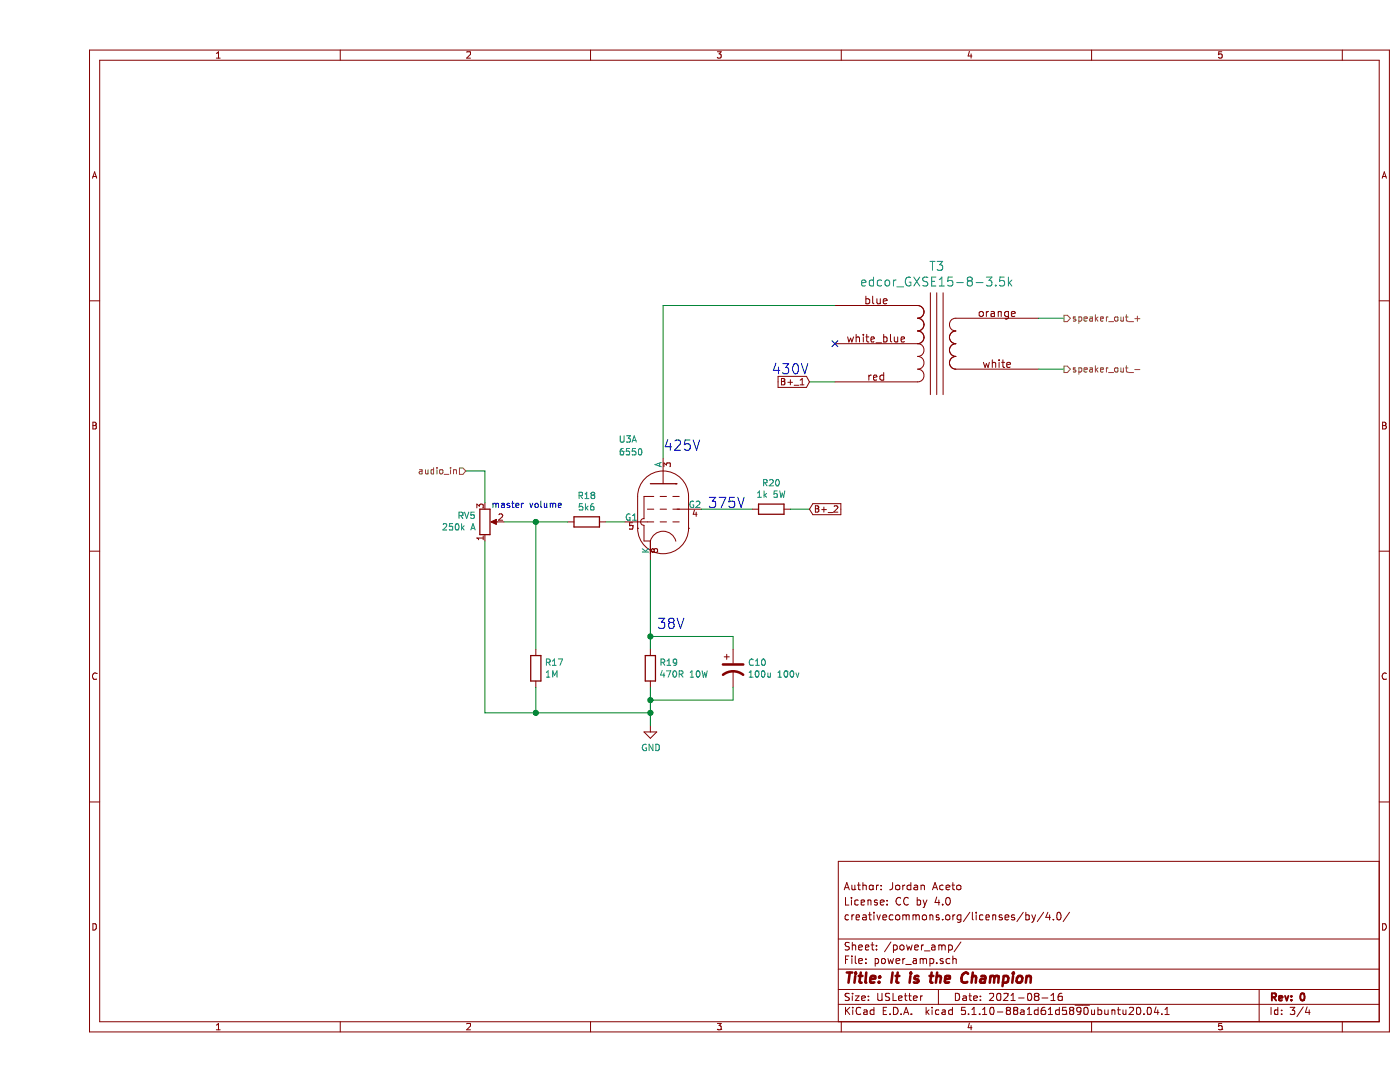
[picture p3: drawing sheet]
EESchema Schematic File Version 4
EELAYER 30 0
EELAYER END
$Descr USLetter 11000 8500
encoding utf-8
Sheet 3 4
Title "It is the Champion"
Date "2021-08-16"
Rev "0"
Comp ""
Comment1 "creativecommons.org/licenses/by/4.0/"
Comment2 "License: CC by 4.0"
Comment3 "Author: Jordan Aceto"
Comment4 ""
$EndDescr
$Comp
L Device:R R18
U 1 1
P 4300 4100
F 0 "R18" V 4093 4100 50  0000 C CNN
F 1 "5k6" V 4184 4100 50  0000 C CNN
F 2 "" V 4230 4100 50  0001 C CNN
F 3 "~" H 4300 4100 50  0001 C CNN
	1    4300 4100
	0    1    1    0   
$EndComp
$Comp
L Device:R R20
U 1 1
P 5750 4000
F 0 "R20" V 5543 4000 50  0000 C CNN
F 1 "1k 5W" V 5634 4000 50  0000 C CNN
F 2 "" V 5680 4000 50  0001 C CNN
F 3 "~" H 5750 4000 50  0001 C CNN
	1    5750 4000
	0    1    1    0   
$EndComp
$Comp
L Device:R R19
U 1 1
P 4800 5250
F 0 "R19" H 4870 5296 50  0000 L CNN
F 1 "470R 10W" H 4870 5205 50  0000 L CNN
F 2 "" V 4730 5250 50  0001 C CNN
F 3 "~" H 4800 5250 50  0001 C CNN
	1    4800 5250
	1    0    0    -1  
$EndComp
$Comp
L Device:CP1 C10
U 1 1
P 5450 5250
F 0 "C10" H 5565 5296 50  0000 L CNN
F 1 "100u 100v" H 5565 5205 50  0000 L CNN
F 2 "" H 5450 5250 50  0001 C CNN
F 3 "~" H 5450 5250 50  0001 C CNN
	1    5450 5250
	1    0    0    -1  
$EndComp
Text HLabel 3350 3700 0    50   Input ~ 0
audio_in
Wire Wire Line
	3650 4100 3900 4100
Wire Wire Line
	4450 4100 4600 4100
Text GLabel 6050 3000 0    50   Input ~ 0
B+_1
Text GLabel 6050 4000 2    50   Input ~ 0
B+_2
Wire Wire Line
	5600 4000 5200 4000
Wire Wire Line
	5450 5100 5450 5000
Wire Wire Line
	5450 5000 4800 5000
Connection ~ 4800 5000
Wire Wire Line
	4800 5000 4800 5100
Wire Wire Line
	4800 5400 4800 5500
Wire Wire Line
	4800 5500 5450 5500
Wire Wire Line
	5450 5500 5450 5400
$Comp
L power:GND #PWR04
U 1 1
P 4800 5700
F 0 "#PWR04" H 4800 5450 50  0001 C CNN
F 1 "GND" H 4805 5527 50  0000 C CNN
F 2 "" H 4800 5700 50  0001 C CNN
F 3 "" H 4800 5700 50  0001 C CNN
	1    4800 5700
	1    0    0    -1  
$EndComp
Wire Wire Line
	4800 5700 4800 5600
Connection ~ 4800 5500
Text HLabel 8050 2900 2    50   Output ~ 0
speaker_out_-
Text HLabel 8050 2500 2    50   Output ~ 0
speaker_out_+
NoConn ~ 6250 2700
Wire Wire Line
	6250 2400 4900 2400
Wire Wire Line
	4900 2400 4900 3600
Wire Wire Line
	6050 3000 6250 3000
Wire Wire Line
	8050 2500 7850 2500
Wire Wire Line
	7850 2900 8050 2900
$Comp
L custom_parts:edcor_GXSE15-8-3.5k T3
U 1 1
P 7100 2600
F 0 "T3" H 7050 3110 70  0000 C CNN
F 1 "edcor_GXSE15-8-3.5k" H 7050 2989 70  0000 C CNN
F 2 "" H 7050 2600 60  0000 C CNN
F 3 "" H 7050 2600 60  0000 C CNN
	1    7100 2600
	1    0    0    -1  
$EndComp
$Comp
L custom_parts:KT88 U3
U 1 1
P 4900 4050
F 0 "U3" H 4550 4650 50  0000 L CNN
F 1 "6550" H 4550 4550 50  0000 L CNN
F 2 "Valve:Valve_Octal" H 5200 3700 50  0001 C CNN
F 3 "http://www.r-type.org/pdfs/el34.pdf" H 4900 4050 50  0001 C CNN
	1    4900 4050
	1    0    0    -1  
$EndComp
Wire Wire Line
	6050 4000 5900 4000
Text Notes 3550 4000 0    50   ~ 0
master volume
Wire Wire Line
	3500 3950 3500 3700
Wire Wire Line
	3500 4250 3500 5600
$Comp
L Device:R_POT RV?
U 1 1
P 3500 4100
AR Path="/6111610F/61332047" Ref="RV?"  Part="1" 
AR Path="/61116994/61332047" Ref="RV5"  Part="1" 
F 0 "RV5" H 3430 4054 50  0000 R CNN
F 1 "250k A" H 3430 4145 50  0000 R CNN
F 2 "" H 3500 4100 50  0001 C CNN
F 3 "~" H 3500 4100 50  0001 C CNN
	1    3500 4100
	1    0    0    1   
$EndComp
Wire Wire Line
	3350 3700 3500 3700
Wire Wire Line
	4800 5600 3900 5600
Connection ~ 4800 5600
Wire Wire Line
	4800 5600 4800 5500
$Comp
L Device:R R17
U 1 1
P 3900 5250
F 0 "R17" H 3970 5296 50  0000 L CNN
F 1 "1M" H 3970 5205 50  0000 L CNN
F 2 "" V 3830 5250 50  0001 C CNN
F 3 "~" H 3900 5250 50  0001 C CNN
	1    3900 5250
	1    0    0    -1  
$EndComp
Wire Wire Line
	3900 5400 3900 5600
Connection ~ 3900 5600
Wire Wire Line
	3900 5600 3500 5600
Wire Wire Line
	3900 5100 3900 4100
Connection ~ 3900 4100
Wire Wire Line
	3900 4100 4150 4100
Text Notes 4850 4950 0    79   ~ 0
38V
Text Notes 4900 3550 0    79   ~ 0
425V
Text Notes 5250 4000 0    79   ~ 0
375V
Text Notes 5750 2950 0    79   ~ 0
430V
Wire Wire Line
	4800 4400 4800 5000
$EndSCHEMATC
